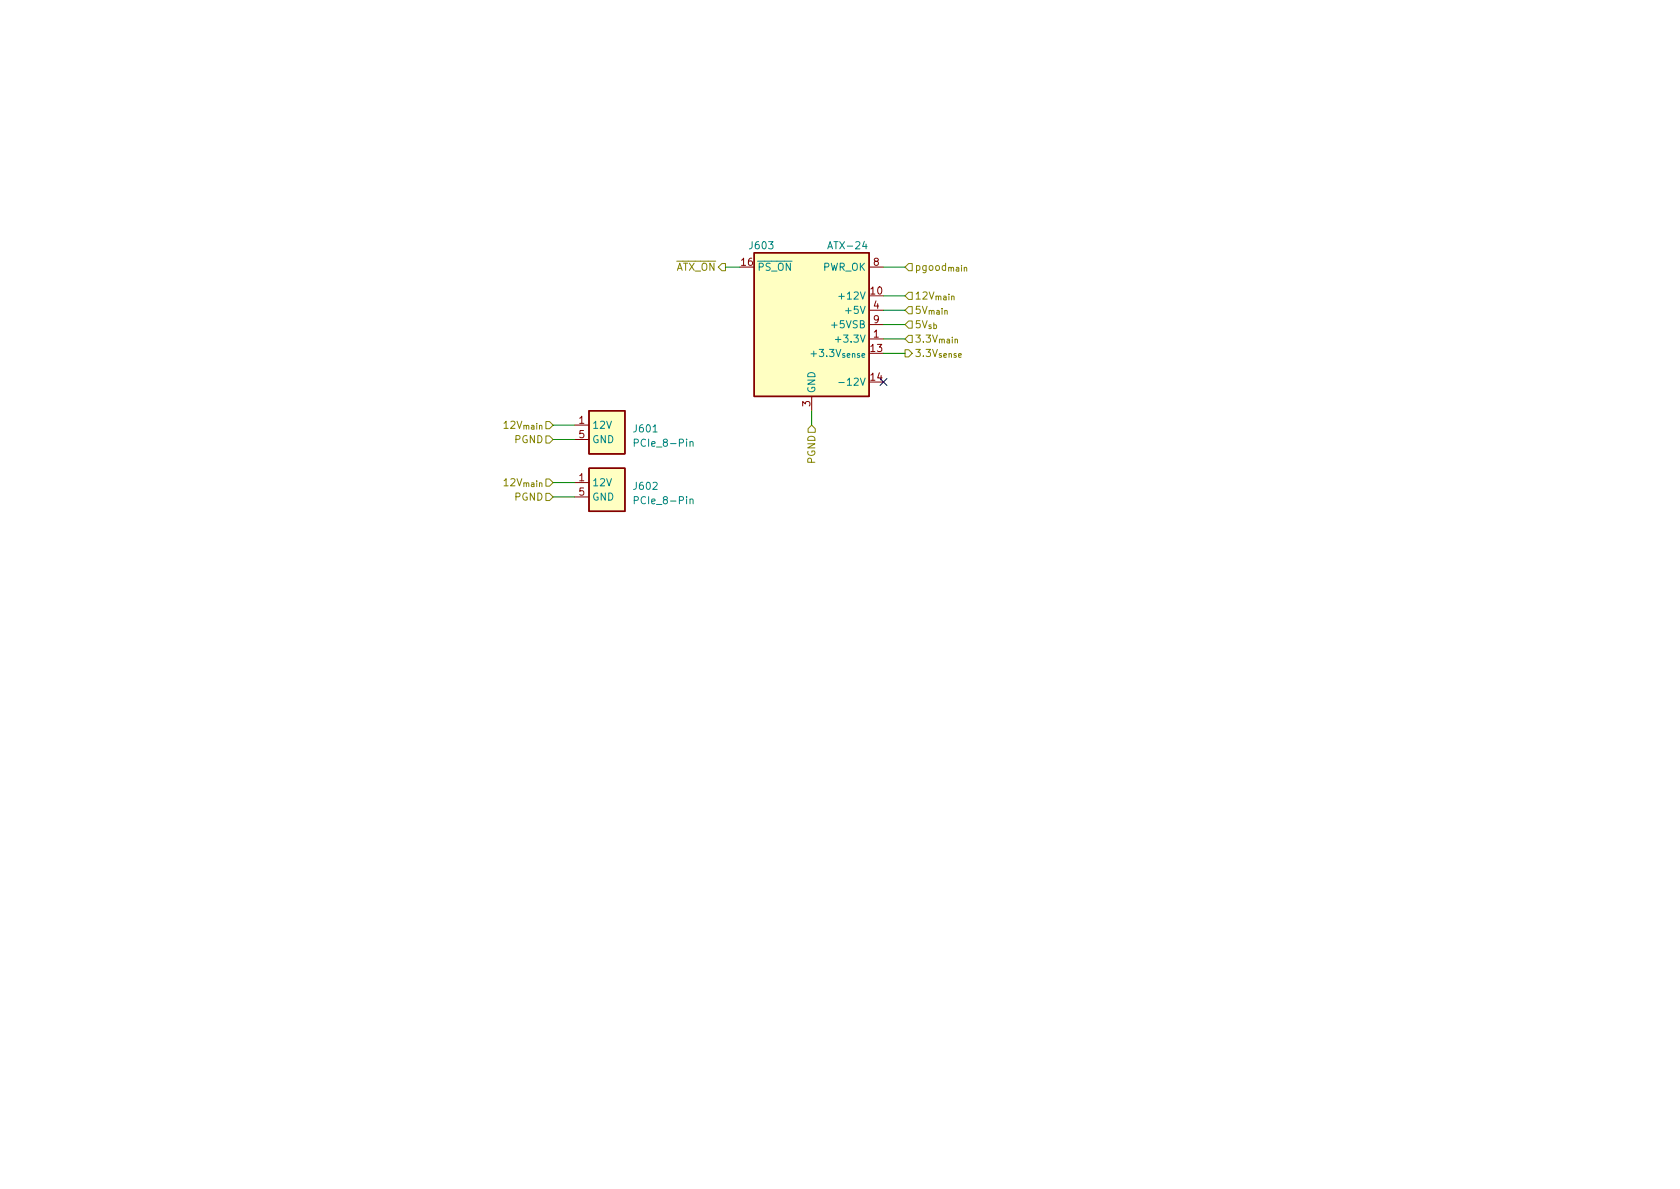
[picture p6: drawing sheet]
<svg xmlns="http://www.w3.org/2000/svg" width="297mm" height="210mm" viewBox="0 0 297 210" stroke-linecap="round" stroke-linejoin="round" font-family="sans-serif">
<g fill="#ffffc2" stroke="#ffffc2" stroke-width=".18">
<path d="M133.3 44.7h20.4v25.4h-20.4z"/>
<path d="M104.1 82.8h6.4v7.6h-6.4z"/>
<path d="M104.1 72.6h6.4v7.7h-6.4z"/>
</g>
<path d="M133.3 44.7h20.4v25.4h-20.4zM104.1 72.6h6.4v7.7h-6.4zM104.1 82.8h6.4v7.6h-6.4z" fill="none" stroke="#840000" stroke-width=".25"/>
<path d="M153.7 59.9h2.5M153.7 54.9h2.5M153.7 47.2h2.5M153.7 57.4h2.5M101.6 75.2h2.5M101.6 77.7h2.5M143.5 70.1v2.5M101.6 85.3h2.5M101.6 87.9h2.5" fill="none" stroke="#840000" stroke-width=".18"/>
<path d="M148.3 52.4h1M112.1 78.3h.6l.2-.2-.1-.3-.7-.1v1.2M122 78.2l.2-.1h.3v.8M147.7 60h1M148.3 67.6h1M112.1 88.5l.6-.1 .2-.2-.1-.3-.7-.1v1.3M122 88.4l.2-.2 .3 .1v.8" fill="none" stroke="#008484" stroke-width=".18"/>
<path d="M127.6 46.6h.7v1.3h-.7l-.6-.7zM160.7 56.8h.6v1.2h-.6l-.7-.6zM160.7 59.3h.6v1.3h-.6l-.7-.7zM160.7 46.6h.6v1.3h-.6l-.7-.7zM160.7 51.7h.6v1.3h-.6l-.7-.7zM160.7 54.2h.6v1.3h-.6l-.7-.6zM96.5 77.1h.7l.6 .6-.6 .7h-.7zM96.5 74.5h.7l.6 .7-.6 .6h-.7zM142.9 75.8l.6-.6 .6 .6v.6h-1.2zM160 61.8h.7l.6 .7-.6 .6h-.7zM96.5 87.2h.7l.6 .7-.6 .6h-.7zM96.5 84.7h.7l.6 .6-.6 .7h-.7z" fill="none" stroke="#848400" stroke-width=".18"/>
<path d="M128.3 47.2h2.5M156.2 57.4h3.8M156.2 54.9h3.8M156.2 47.2h3.8M156.2 52.3h3.8M156.2 59.9h3.8M97.8 75.2h3.8M97.8 77.7h3.8M143.5 72.6v2.6M156.2 62.5h3.8M97.8 87.9h3.8M97.8 85.3h3.8" fill="none" stroke="#008400" stroke-width=".18"/>
<path d="M155.6 66.9l1.2 1.3M156.8 66.9l-1.2 1.3" fill="none" stroke="#000084" stroke-width=".18"/>
<g font-size="1.8" fill="#848400">
<text x="119.4" y="47.9">~ATX_ON</text>
<text x="161.7" y="47.9">pgood_{main}</text>
<text x="161.7" y="53">12V_{main}</text>
<text x="161.7" y="58">5V_{sb}</text>
<text x="161.7" y="55.5">5V_{main}</text>
<text x="161.7" y="60.6">3.3V_{main}</text>
<text x="161.7" y="63.1">3.3V_{sense}</text>
<text x="86.5" y="75.8">12V_{main}</text>
<text x="91" y="78.4">PGND</text>
<text x="144.1" y="81.9" transform="rotate(-90 144.1 81.9)">PGND</text>
<text x="86.5" y="86">12V_{main}</text>
<text x="91" y="88.5">PGND</text>
</g>
<g font-size="1.8" fill="#840000">
<text x="131.1" y="47">16</text>
<text x="154.4" y="47">8</text>
<text x="154" y="52.1">10</text>
<text x="154.4" y="59.7">1</text>
<text x="154.4" y="54.6">4</text>
<text x="154.4" y="57.1">9</text>
<text x="154" y="62.2">13</text>
<text x="143.3" y="71.9" transform="rotate(-90 143.3 71.9)">3</text>
<text x="154" y="67.3">14</text>
<text x="102.4" y="74.9">1</text>
<text x="102.4" y="77.5">5</text>
<text x="102.4" y="85.1">1</text>
<text x="102.4" y="87.6">5</text>
</g>
<g font-size="1.8" fill="#008484">
<text x="132.7" y="44.1">J603</text>
<text x="133.9" y="47.9">~PS_ON</text>
<text x="145.4" y="47.9">PWR_OK</text>
<text x="146.8" y="44.1">ATX-24</text>
<text x="149" y="53">+12V</text>
<text x="147.5" y="58">+5VSB</text>
<text x="150" y="55.5">+5V</text>
<text x="141.1" y="63.1">+3.3V_{sense}</text>
<text x="148.5" y="60.6">+3.3V</text>
<text x="144.1" y="69.6" transform="rotate(-90 144.1 69.6)">GND</text>
<text x="149.4" y="68.2">-12V</text>
<text x="104.6" y="75.8">12V</text>
<text x="112.2" y="76.4">J601</text>
<text x="104.6" y="78.4">GND</text>
<text x="112.7" y="79">PCIe_8-Pin</text>
<text x="104.6" y="86">12V</text>
<text x="104.6" y="88.5">GND</text>
<text x="112.2" y="86.6">J602</text>
<text x="112.7" y="89.1">PCIe_8-Pin</text>
</g>
</svg>
